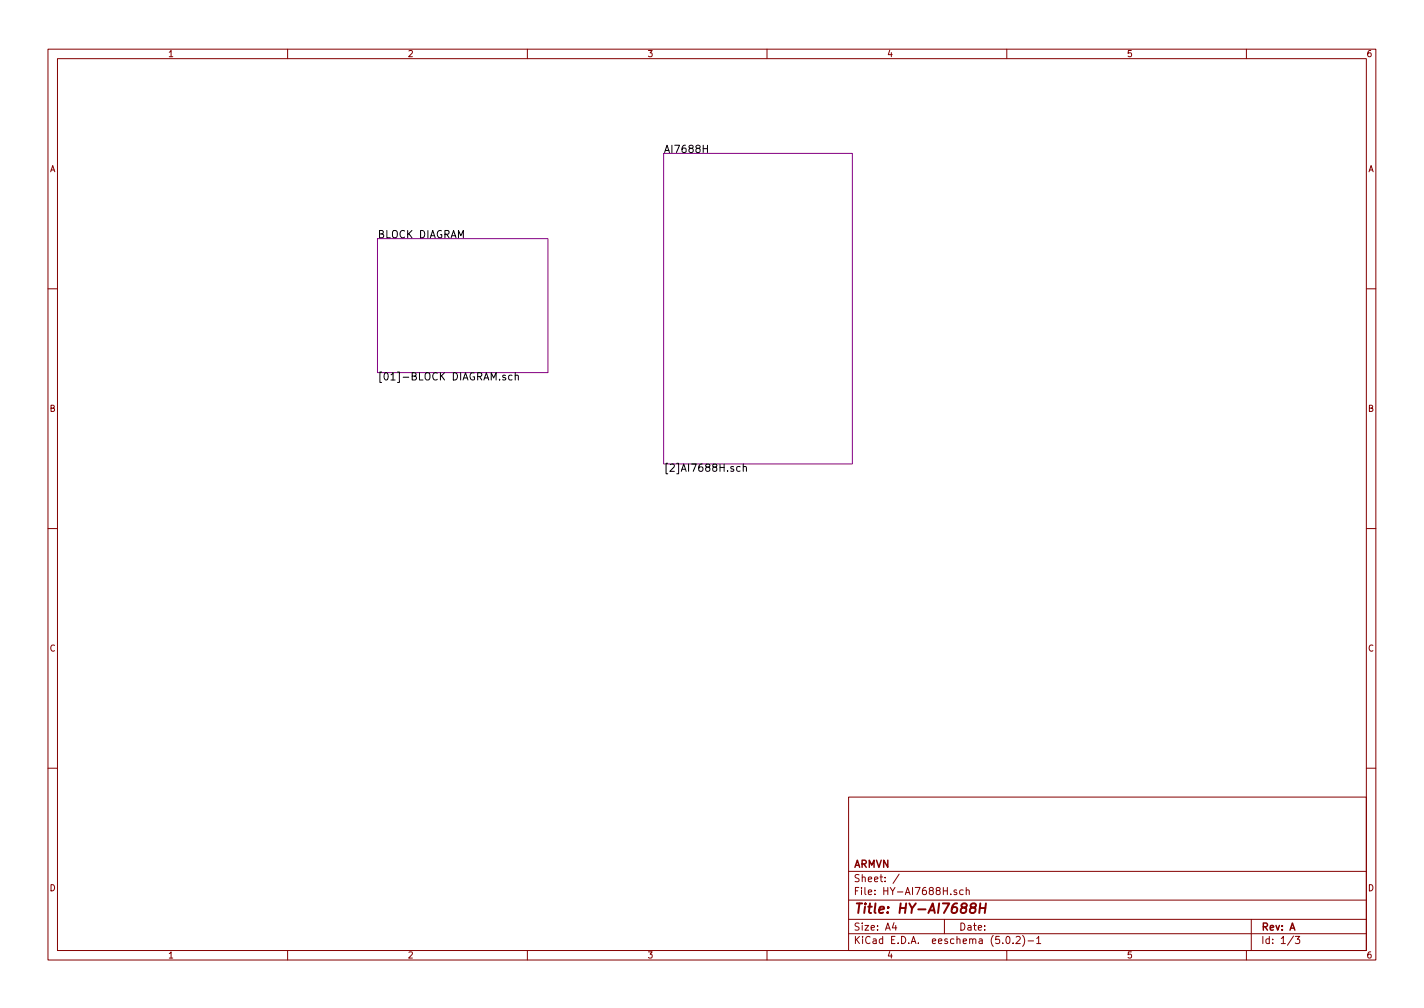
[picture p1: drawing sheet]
<svg xmlns="http://www.w3.org/2000/svg" width="297mm" height="210mm" viewBox="0 0 297 210" stroke-linecap="round" stroke-linejoin="round" font-family="sans-serif">
<g fill="none" stroke="#840000" stroke-width=".21">
<path d="M10 10.3h277v189.9h-277zM12 12.2h273v186.1h-273zM60 10.3v1.9M110 10.3v1.9M160 10.3v1.9M210 10.3v1.9M260 10.3v1.9M10 60.2h2M285 60.2h2M10 110.3h2M285 110.3h2M10 160.2h2"/>
<path d="M177 166.3h108v32h-108zM285 160.2h2M60 198.3v1.9M110 198.3v1.9M160 198.3v1.9M177 194.8h108M177 191.8h108M177 187.8h108M177 181.8h108M186.5 192.5l-.4 1h1M186.8 193v1M187.6 182.3l-1.3 2"/>
<path d="M197 191.8v3M199.5 185.7l-.3-.1-.2 .2 .1 .2 .4 .2v.3h-.5M200.9 185.7l-.4-.1-.3 .3 .1 .6 .2 .1 .4-.1M201.5 185.7l.3-.1 .3 .1 .1 .9M201.5 185.1v1.5M210 195.5l.3-.2a.86 .86 0 0 1-.1 1.5l-.2-.1-.2-.4zM210 198.3v1.9M211.3 196.7v.1M212 195.5l.5-.2 .3 .5-.9 1h.9M213.3 195.1a1.71 1.71 0 0 1 0 2.3M214.5 196.3h1.1M216.3 195.8l.4-.5v1.5"/>
<path d="M216.3 196.8h.8M260 198.3v1.9M261 191.8v6.5M269.8 195.2l-1.2 2M270.2 195.3h.9l-.5 .6 .4 .1v.7l-.2 .1-.6-.1"/>
</g>
<path d="M202.8 189.3l-.3-.2v-.3a.66 .66 0 0 1 1-.3l.1 .4a.69 .69 0 0 1-.8 .4 .7 .7 0 0 0-.4 1 .65 .65 0 0 0 .9 0 .65 .65 0 0 0 0-.9l-.2-.1M204.4 189.4h1.1M204.5 188.4l-.2 2M205.7 188.4l-.3 2" fill="none" stroke="#840000" stroke-width=".41"/>
<path d="M138.4 32h39.4v64.8h-39.4zM78.7 49.8h35.6v27.9h-35.6z" fill="none" stroke="#840084" stroke-width=".21"/>
<path d="M146.7 31h.9M147.6 30.3v1.5M105.4 78.3h-.3l-.2 .2v.2l.5 .1v.4h-.5M106.8 78.3h-.4l-.3 .2 .1 .7h.6M107.5 78.4l.2-.1h.4v1M107.5 77.7v1.6M154.4 97.4l-.5-.1-.2 .3 .1 .6h.6M155 97.4l.3-.1 .3 .1 .1 .9M155 96.8v1.5" fill="none" stroke="#000" stroke-width=".21"/>
<text font-size="2.8" fill="#840000" x="178" y="190.5">Title: HY-AI7688H</text>
<g font-size="2.1">
<text x="138.4" y="31.9">AI7688H</text>
<text x="78.7" y="49.7">BLOCK DIAGRAM</text>
<text x="78.7" y="79.3">[01]-BLOCK DIAGRAM.sch</text>
<text x="138.4" y="98.4">[2]AI7688H.sch</text>
</g>
<g font-size="2.1" fill="#840000">
<text x="178" y="184">Sheet: /</text>
<text x="178" y="181">ARMVN</text>
<text x="178" y="186.7">File: HY-AI7688H.sch</text>
<text x="178" y="196.9">KiCad E.D.A. eeschema (5.0.2)-1</text>
<text x="178" y="194.1">Size: A4</text>
<text x="200" y="194.1">Date:</text>
<text x="263" y="194.1">Rev: A</text>
<text x="263" y="196.9">Id: 1/3</text>
</g>
<g font-size="1.8" fill="#840000">
<text x="35" y="11.9">1</text>
<text x="85" y="11.9">2</text>
<text x="135" y="11.9">3</text>
<text x="185" y="11.9">4</text>
<text x="235" y="11.9">5</text>
<text x="285" y="11.9">6</text>
<text x="10.4" y="35.9">A</text>
<text x="285.4" y="35.9">A</text>
<text x="10.4" y="85.9">B</text>
<text x="285.4" y="85.9">B</text>
<text x="10.4" y="135.9">C</text>
<text x="285.4" y="135.9">C</text>
<text x="10.4" y="185.9">D</text>
<text x="285.4" y="185.9">D</text>
<text x="35" y="199.9">1</text>
<text x="85" y="199.9">2</text>
<text x="135" y="199.9">3</text>
<text x="185" y="199.9">4</text>
<text x="235" y="199.9">5</text>
<text x="285" y="199.9">6</text>
</g>
</svg>
